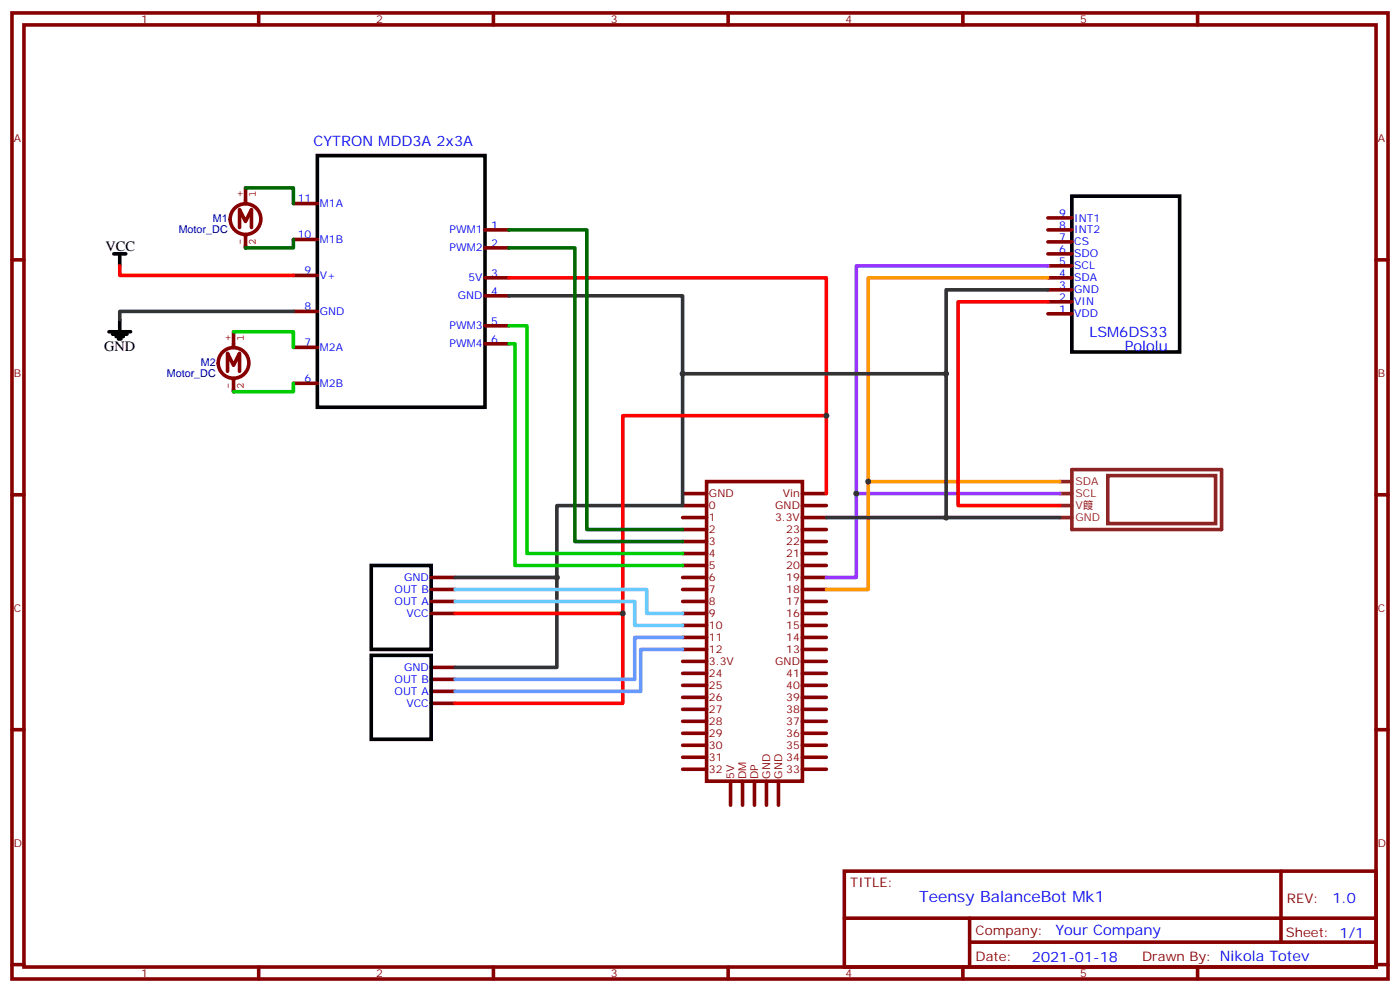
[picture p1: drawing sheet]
<svg xmlns="http://www.w3.org/2000/svg" width="412mm" height="292mm" viewBox="0 0 412 292" stroke-linecap="round" stroke-linejoin="round" font-family="sans-serif">
<g fill="none" stroke="#870000" stroke-width="1.1">
<path d="M3.5 3.8h405.4v284.3h-405.4zM7.1 7.3h398.2v277.3h-398.2zM76.2 3.8v3.5M145.3 3.8v3.5M214.5 3.8v3.5M283.6 3.8v3.5M352.8 3.8v3.5M86.4 59.9h7.1M3.5 76.5h3.6M86.4 70.5h7.1M142.9 67.7h7M142.9 73h7"/>
<path d="M308.7 78.2h7M308.7 74.7h7M308.7 71.2h7M308.7 67.7h7M308.7 64.1h7M405.3 76.5h3.6M86.4 91.7h7.1M86.4 81.1h7.1M142.9 81.8h7M142.9 87.1h7M142.9 95.9h7M308.7 81.8h7"/>
<path d="M308.7 85.3h7M308.7 92.4h7M308.7 88.8h7M86.4 112.8h7.1M86.4 102.2h7.1M142.9 101.2h7M3.5 145.6h3.6M201.1 145.3h7M201.1 148.8h7M201.1 152.3h7M201.1 155.9h7M201.1 159.4h7"/>
<path d="M208.1 141.7h28.3v88.2h-28.3zM236.4 145.3h7M236.4 148.8h7M236.4 152.3h7M236.4 155.9h7M236.4 159.4h7M405.3 145.6h3.6M127 170h7.1M127 173.5h7.1M127 177h7.1M201.1 170h7M201.1 173.5h7"/>
<path d="M201.1 177h7M201.1 162.9h7M201.1 166.4h7M236.4 170h7M236.4 173.5h7M236.4 177h7M236.4 162.9h7M236.4 166.4h7M127 200h7.1M127 196.4h7.1M127 180.6h7.1M201.1 180.6h7"/>
<path d="M201.1 194.7h7M201.1 198.2h7M201.1 184.1h7M201.1 187.6h7M201.1 191.1h7M236.4 180.6h7M236.4 194.7h7M236.4 198.2h7M236.4 184.1h7M236.4 187.6h7M236.4 191.1h7M3.5 214.8h3.6"/>
<path d="M127 207h7.1M127 203.5h7.1M201.1 201.7h7M201.1 205.2h7M201.1 208.8h7M201.1 212.3h7M201.1 215.8h7M201.1 219.4h7M236.4 201.7h7M236.4 205.2h7M236.4 208.8h7M236.4 212.3h7"/>
<path d="M236.4 215.8h7M236.4 219.4h7M405.3 214.8h3.6M201.1 226.4h7M201.1 222.9h7M215.2 229.9v7.1M218.7 229.9v7.1M222.2 229.9v7.1M225.8 229.9v7.1M229.3 229.9v7.1M236.4 226.4h7M236.4 222.9h7"/>
<path d="M248.7 256.4h156.6v28.2h-156.6zM377.3 256.4v20.9M248.7 270.2h156.5M285.6 277.3h119.6M285.6 270.2v14.2M3.5 283.9h3.6M76.2 284.6v3.5M145.3 284.6v3.5M214.5 284.6v3.5M283.6 284.6v3.5M352.8 284.6v3.5M405.3 283.9h3.6"/>
</g>
<path d="M93.5 45.8h49.4v74.1h-49.4zM315.7 57.7h31.8v45.9h-31.8zM33.5 74.7h3.5M35.3 74.7v3.5M32.1 97.6h6.4M33.2 98.4h4.2M34.2 99.1h2.1M34.9 99.8h.7M35.3 94.1v3.5M109.4 166.4h17.6v24.7h-17.6zM109.4 192.9h17.6v24.7h-17.6z" fill="none" stroke="#000" stroke-width="1.1"/>
<path d="M315.7 138.2h44.1v17.7h-44.1zM326.3 140h31.8v14.1h-31.8zM312.2 141.7h3.5M312.2 145.3h3.5M312.2 152.3h3.5M312.2 148.8h3.5" fill="none" stroke="#8c2424" stroke-width="1.1"/>
<path d="M72.3 55.3v4.7M67.8 64.5a4.5 4.5 0 0 1 6.5-4.1 4.5 4.5 0 0 1 .8 7.6 4.5 4.5 0 0 1-7.2-2.5l-.1-.8M70.6 67v-5.3l1.7 3.5 1.8-3.5v5.3M72.3 69v4M68.8 97.6v4.7M64.3 106.8a4.5 4.5 0 0 1 6.5-4 4.5 4.5 0 0 1 .8 7.6 4.5 4.5 0 0 1-7.2-2.6l-.1-.8M67 109.3v-5.3l1.8 3.5 1.8-3.5v5.3M68.8 111.3v4" fill="none" stroke="#850000" stroke-width="1.1"/>
<path d="M35.3 78.2v2.9h51.1M149.9 81.8h93.5v63.5M308.7 88.8h-26.5v60h30M243.4 122.3h-60v84.7h-49.3M134.1 180.6h49.3" fill="none" stroke="#f00" stroke-width="1.1"/>
<path d="M86.4 91.7h-51.1v2.4M149.9 87.1h51.2v61.7h-37.1v21.2h-29.9M308.7 85.3h-30v67h33.5M201.1 110h77.6M243.4 152.3h35.3M164 170v26.4h-29.9" fill="none" stroke="#333" stroke-width="1.1"/>
<path d="M68.8 97.6h17.6v4.6M149.9 95.9h5.3v67h45.9M86.4 112.8v2.5h-17.6M149.9 101.2h1.8v65.2h49.4" fill="none" stroke="#0c0" stroke-width="1.1"/>
<path d="M72.3 55.3h14.1v4.6M86.4 70.5v2.5h-14.1M149.9 67.7h23v88.2h28.2M149.9 73h19.4v86.4h31.8" fill="none" stroke="#060" stroke-width="1.1"/>
<path d="M134.1 173.5h56.4v7.1h10.6M134.1 177h52.9v7.1h14.1" fill="none" stroke="#6cf" stroke-width="1.1"/>
<path d="M201.1 187.6h-14.1v12.4h-52.9M201.1 191.1h-12.4v12.4h-54.6" fill="none" stroke="#69f" stroke-width="1.1"/>
<path d="M308.7 78.2h-56.5v67.1M312.2 145.3h-60v24.7h-8.8" fill="none" stroke="#93f" stroke-width="1.1"/>
<path d="M308.7 81.8h-52.9v91.7h-12.4M255.8 141.7h56.4" fill="none" stroke="#f90" stroke-width="1.1"/>
<g fill="#333">
<circle cx="201.1" cy="110" r=".88"/>
<circle cx="278.7" cy="110" r=".88"/>
<circle cx="278.7" cy="152.3" r=".88"/>
<circle cx="255.8" cy="141.7" r=".88"/>
<circle cx="252.2" cy="145.3" r=".88"/>
<circle cx="164" cy="170" r=".88"/>
<circle cx="183.4" cy="180.6" r=".88"/>
<circle cx="243.4" cy="122.3" r=".88"/>
</g>
<text font-size="4.6" fill="#00f" x="270.8" y="265.4">Teensy BalanceBot Mk1</text>
<g font-size="4.2" fill="#00f">
<text x="92.3" y="43">CYTRON MDD3A 2x3A</text>
<text x="320.9" y="99.1">LSM6DS33</text>
<text x="331.4" y="103.2">Pololu</text>
<text x="392.5" y="265.7">1.0</text>
<text x="310.9" y="275.2">Your Company</text>
<text x="304" y="283">2021-01-18</text>
</g>
<g font-size="4.2">
<text x="31" y="74">VCC</text>
<text x="30.7" y="103.3">GND</text>
</g>
<g font-size="3.9" fill="#800">
<text x="250.5" y="261">TITLE:</text>
<text x="379.1" y="265.7">REV:</text>
<text x="287.4" y="275.2">Company:</text>
<text x="378.7" y="275.8">Sheet: 1/1</text>
<text x="287.4" y="282.9">Date:</text>
<text x="336.4" y="282.9">Drawn By: Nikola Totev</text>
</g>
<g font-size="3.2" fill="#800">
<text x="41.6" y="6.8">1</text>
<text x="110.8" y="6.8">2</text>
<text x="179.9" y="6.8">3</text>
<text x="249.1" y="6.8">4</text>
<text x="318.2" y="6.8">5</text>
<text x="4.1" y="41.9">A</text>
<text x="405.9" y="41.9">A</text>
<text x="4.1" y="111.1">B</text>
<text x="405.9" y="111.1">B</text>
<text x="208.8" y="149.9">0</text>
<text x="208.8" y="146.3">GND</text>
<text x="228.4" y="149.9">GND</text>
<text x="230.6" y="146.3">Vin</text>
<text x="208.8" y="153.4">1</text>
<text x="228.3" y="153.4">3.3V</text>
<text x="208.8" y="160.4">3</text>
<text x="208.8" y="156.9">2</text>
<text x="231.6" y="156.9">23</text>
<text x="231.6" y="160.4">22</text>
<text x="208.8" y="167.5">5</text>
<text x="208.8" y="164">4</text>
<text x="231.6" y="164">21</text>
<text x="231.6" y="167.5">20</text>
<text x="208.8" y="171">6</text>
<text x="231.6" y="171">19</text>
<text x="208.8" y="178.1">8</text>
<text x="208.8" y="174.6">7</text>
<text x="231.6" y="174.6">18</text>
<text x="231.6" y="178.1">17</text>
<text x="4.1" y="180.2">C</text>
<text x="208.8" y="185.1">10</text>
<text x="208.8" y="181.6">9</text>
<text x="231.6" y="181.6">16</text>
<text x="231.6" y="185.1">15</text>
<text x="405.9" y="180.2">C</text>
<text x="208.8" y="188.7">11</text>
<text x="231.6" y="188.7">14</text>
<text x="208.8" y="195.7">3.3V</text>
<text x="208.8" y="192.2">12</text>
<text x="228.4" y="195.7">GND</text>
<text x="231.6" y="192.2">13</text>
<text x="208.8" y="199.2">24</text>
<text x="208.8" y="202.8">25</text>
<text x="231.6" y="199.2">41</text>
<text x="231.6" y="202.8">40</text>
<text x="208.8" y="206.3">26</text>
<text x="208.8" y="209.8">27</text>
<text x="231.6" y="206.3">39</text>
<text x="231.6" y="209.8">38</text>
<text x="208.8" y="213.4">28</text>
<text x="231.6" y="213.4">37</text>
<text x="208.8" y="216.9">29</text>
<text x="208.8" y="220.4">30</text>
<text x="231.6" y="216.9">36</text>
<text x="231.6" y="220.4">35</text>
<text x="208.8" y="223.9">31</text>
<text x="208.8" y="227.5">32</text>
<text x="231.6" y="227.5">33</text>
<text x="231.6" y="223.9">34</text>
<text x="216.3" y="229.2" transform="rotate(-90 216.3 229.2)">5V</text>
<text x="219.8" y="229.2" transform="rotate(-90 219.8 229.2)">DM</text>
<text x="223.3" y="229.2" transform="rotate(-90 223.3 229.2)">DP</text>
<text x="226.8" y="229.2" transform="rotate(-90 226.8 229.2)">GND</text>
<text x="230.4" y="229.2" transform="rotate(-90 230.4 229.2)">GND</text>
<text x="4.1" y="249.3">D</text>
<text x="405.9" y="249.3">D</text>
<text x="41.6" y="287.6">1</text>
<text x="110.8" y="287.6">2</text>
<text x="179.9" y="287.6">3</text>
<text x="249.1" y="287.6">4</text>
<text x="318.2" y="287.6">5</text>
</g>
<g font-size="3.2" fill="#840000">
<text x="71.6" y="58" transform="rotate(-90 71.6 58)">+</text>
<text x="75.3" y="58" transform="rotate(-90 75.3 58)">1</text>
<text x="71.6" y="72.1" transform="rotate(-90 71.6 72.1)">-</text>
<text x="75.3" y="72.1" transform="rotate(-90 75.3 72.1)">2</text>
<text x="68.1" y="100.4" transform="rotate(-90 68.1 100.4)">+</text>
<text x="71.8" y="100.4" transform="rotate(-90 71.8 100.4)">1</text>
<text x="68.1" y="114.5" transform="rotate(-90 68.1 114.5)">-</text>
<text x="71.8" y="114.5" transform="rotate(-90 71.8 114.5)">2</text>
</g>
<g font-size="3.2" fill="#00f">
<text x="87.7" y="59.5">11</text>
<text x="94.2" y="61">M1A</text>
<text x="312" y="63.8">9</text>
<text x="316.4" y="65.2">INT1</text>
<text x="87.7" y="70.1">10</text>
<text x="94.2" y="71.5">M1B</text>
<text x="132.4" y="68.7">PWM1</text>
<text x="144.6" y="67.3">1</text>
<text x="312" y="70.8">7</text>
<text x="312" y="67.3">8</text>
<text x="316.4" y="68.7">INT2</text>
<text x="132.4" y="74">PWM2</text>
<text x="144.6" y="72.6">2</text>
<text x="312" y="77.9">5</text>
<text x="312" y="74.4">6</text>
<text x="316.4" y="75.8">SDO</text>
<text x="316.4" y="72.2">CS</text>
<text x="89.7" y="80.7">9</text>
<text x="94.2" y="82.1">V+</text>
<text x="138" y="82.8">5V</text>
<text x="144.6" y="81.4">3</text>
<text x="312" y="81.4">4</text>
<text x="316.4" y="79.3">SCL</text>
<text x="316.4" y="82.8">SDA</text>
<text x="134.9" y="88.1">GND</text>
<text x="144.6" y="86.7">4</text>
<text x="312" y="84.9">3</text>
<text x="312" y="88.5">2</text>
<text x="316.4" y="86.4">GND</text>
<text x="316.4" y="89.9">VIN</text>
<text x="89.7" y="91.3">8</text>
<text x="94.2" y="92.7">GND</text>
<text x="144.6" y="95.5">5</text>
<text x="312" y="92">1</text>
<text x="316.4" y="93.4">VDD</text>
<text x="89.7" y="101.9">7</text>
<text x="132.4" y="96.9">PWM3</text>
<text x="144.6" y="100.8">6</text>
<text x="94.2" y="103.3">M2A</text>
<text x="132.4" y="102.2">PWM4</text>
<text x="89.7" y="112.5">6</text>
<text x="94.2" y="113.9">M2B</text>
<text x="119" y="171">GND</text>
<text x="116.2" y="174.6">OUT B</text>
<text x="116.2" y="178.1">OUT A</text>
<text x="119.7" y="181.6">VCC</text>
<text x="119" y="197.5">GND</text>
<text x="116.2" y="201">OUT B</text>
<text x="116.2" y="204.5">OUT A</text>
<text x="119.7" y="208.1">VCC</text>
</g>
<g font-size="3.2" fill="#000080">
<text x="62.7" y="65.3">M1</text>
<text x="52.6" y="68.5">Motor_DC</text>
<text x="59.2" y="107.6">M2</text>
<text x="49.1" y="110.8">Motor_DC</text>
</g>
<g font-size="3.2" fill="#8d2323">
<text x="316.8" y="142.8">SDA</text>
<text x="316.8" y="146.3">SCL</text>
<text x="316.8" y="149.9">V䈔℀</text>
<text x="316.8" y="153.4">GND</text>
</g>
</svg>
